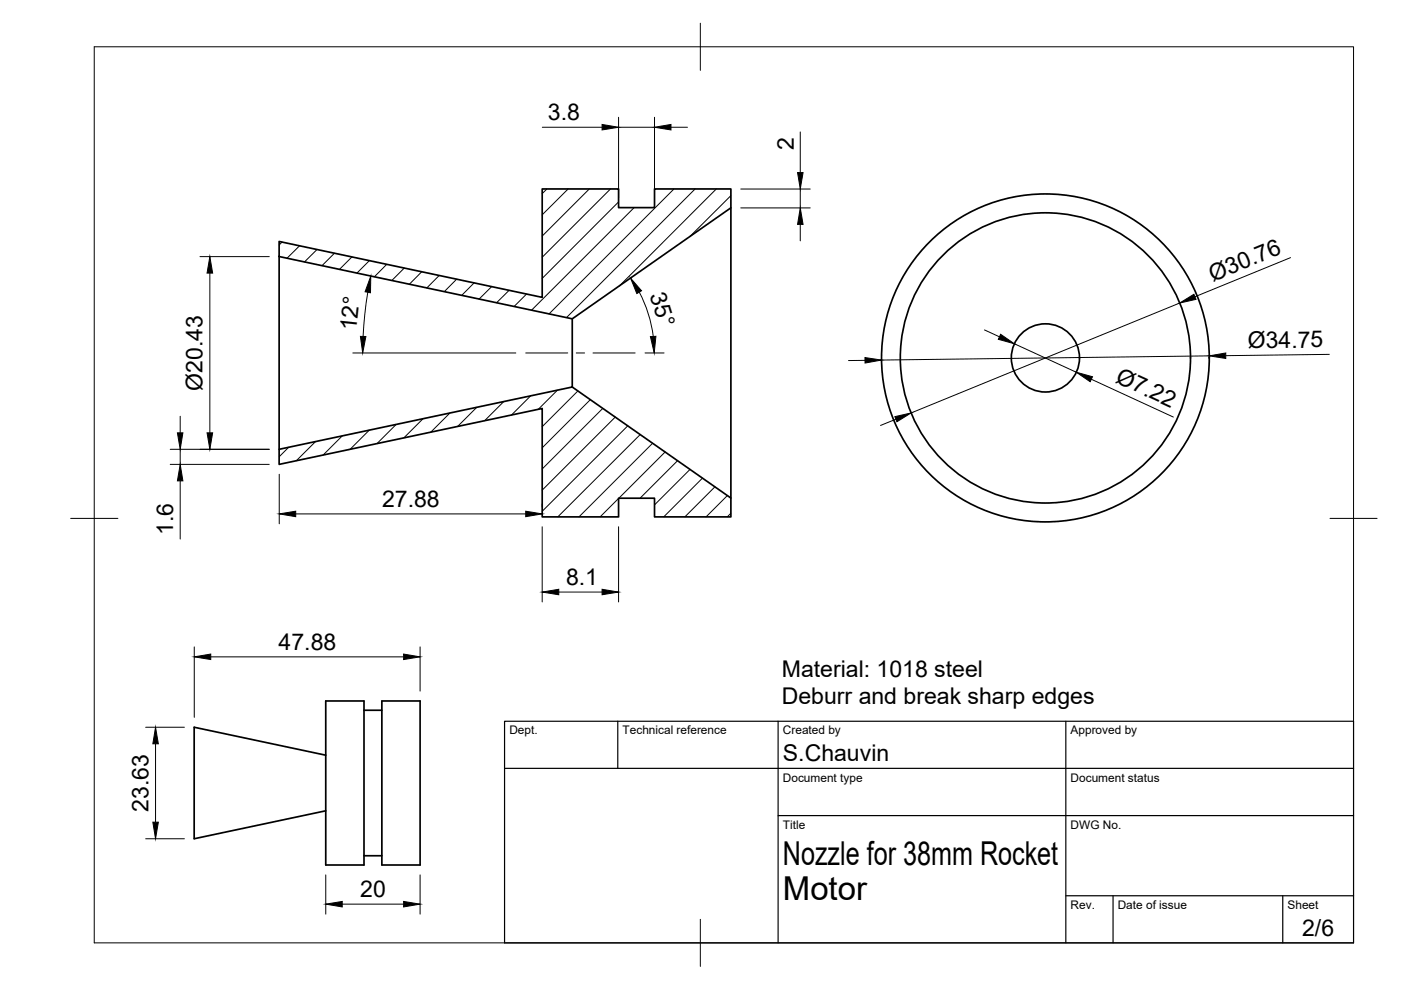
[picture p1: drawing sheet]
<svg xmlns="http://www.w3.org/2000/svg" width="297mm" height="210mm" viewBox="0 0 297 210" stroke-linecap="round" stroke-linejoin="round" font-family="sans-serif">
<!-- layer: Visible -->
<g fill="none" stroke="#000" stroke-width=".36">
<path d="M59.2 51.2l55.8 11.8v-22.9h16.1v3.9h7.7v-3.9h16.2v4l-33.7 23.5-62.1-13.2zM59.2 54.4v40.9M155 44.1v61.5M121.3 67.6v14.5l-62.1 13.2v3.2l55.8-11.9v23h16.1v-4h7.7v4h16.2v-4l-33.7-23.5M69.1 148.6h8.1v34.8h-8.1zM77.2 150.6h3.8M81 148.6h8.1v34.8h-8.1zM69.1 160.1l-27.9-5.9v23.6l27.9-5.9M77.2 181.4h3.8"/>
<circle cx="221.6" cy="75.9" r="34.8"/>
<circle cx="221.6" cy="75.9" r="30.8"/>
<circle cx="221.6" cy="75.9" r="7.2"/>
</g>
<!-- layer: BORDER -->
<path d="M20 9.9h267v190h-267zM148.5 4.9v10M15 109.9h10M282 109.9h10M148.5 194.9v10" fill="none" stroke="#000" stroke-width=".21"/>
<!-- layer: TITLEBLOCK -->
<path d="M107 152.9h180v47h-180zM131 152.9v10M165 152.9v47M226 152.9v47M107 162.9h180M165 172.9h122M226 189.9h61M236 189.9v10M272 189.9v10" fill="none" stroke="#000" stroke-width=".25"/>
<!-- layer: Hatching -->
<g fill="none" stroke="#000" stroke-width=".21">
<path d="M59.8 51.3l-.6 .6M63.5 52.1l-2.6 2.7M67.2 52.9l-2.6 2.6M70.9 53.7l-2.6 2.6M74.6 54.5l-2.6 2.6M78.3 55.3l-2.6 2.6M82 56l-2.6 2.7M85.7 56.8l-2.6 2.7M89.4 57.6l-2.6 2.7M93.1 58.4l-2.6 2.7M96.8 59.2l-2.6 2.6M100.5 60l-2.6 2.6"/>
<path d="M115.9 40.1l-.9 1M120.4 40.1l-5.4 5.4M124.9 40.1l-9.9 10M129.4 40.1l-14.4 14.4M131.1 42.8l-16.1 16.2M134.4 44l-21.7 21.8M142.9 40.1l-26.5 26.5M147.4 40.1l-27.3 27.2M151.8 40.1l-20.5 20.5M155 41.5l-8.7 8.6M104.2 60.8l-2.6 2.6M107.9 61.6l-2.6 2.6"/>
<path d="M111.6 62.3l-2.6 2.7M61.2 94.8l-2 2M66.9 93.6l-4.1 4.1M72.6 92.4l-4.1 4.1M78.3 91.2l-4.1 4.1M84 90l-4.1 4.1M89.7 88.8l-4.1 4.1M95.4 87.6l-4.1 4M101.1 86.4l-4.1 4M106.8 85.1l-4.1 4.1M112.5 83.9l-4.1 4.1M118.2 82.7l-4.1 4.1"/>
<path d="M122.5 82.9l-7.5 7.6M125.2 84.7l-10.2 10.2M127.8 86.6l-12.8 12.8M130.5 88.4l-15.5 15.5M133.1 90.3l-18.1 18.1M135.7 92.1l-17.4 17.5M138.4 94l-15.6 15.6M141 95.8l-9.8 9.8M143.7 97.7l-8 7.9M146.3 99.5l-7.5 7.6M131.1 105.7l-3.8 3.9M148.9 101.4l-8.2 8.2"/>
<path d="M151.6 103.2l-6.4 6.4M154.2 105.1l-4.5 4.5M155 108.8l-.8 .8"/>
</g>
<!-- layer: FD_Dimensions -->
<g fill="none" stroke="#000" stroke-width=".21">
<path d="M115 27h12.7M131.1 24.9v17M131.1 27h7.7M138.8 24.9v17M142.3 27h3.5M169.7 28v8.6M42.4 54.4h14.7M44.5 57.9v33.9M157.1 44.1h14.7M157.1 40.1h14.7M169.7 40.1v4M169.7 47.6v3.5"/>
<path d="M273.6 54.6l-20.3 8.3M74.8 74.8h34.6M78 62l-.7 4.6-.3 4.7M135.5 61.9a27.7 27.7 0 0 1 3 9.4M136.8 74.8h4M183.4 76.4h-3.5M208.7 69.9l3.2 1.5M215.1 72.9l13.1 6M250.1 64.3l-56.9 23.3M256.4 75.5l-69.5 .8M281.8 75.1l-21.9 .3M36.1 95.3h21"/>
<path d="M36.1 98.5h21M38.2 88.3v3.5M38.2 95.3v3.2M189.9 88.9l-3.2 1.3M231.4 80.4l17.4 8M38.2 102v12.3M59.2 100.6v10.5M62.7 109h48.8M115 106.9v.6M115 111.7v15.9M131.1 111.7v15.9M41.2 137.2v14.9"/>
<path d="M44.7 139.3h40.9M89.1 137.2v9.3M118.5 125.5h9.2M30.9 154.2h8.2M33 157.7v16.6M30.9 177.8h8.2M69.1 185.5v8.3M72.6 191.7h13M89.1 185.5v8.3"/>
</g>
<g fill="#000" stroke="#000" stroke-width=".21">
<path d="M127.7 26.4l3.4 .6-3.4 .6zM138.8 27l3.5-.6v1.2zM169.1 36.6h1.2l-.6 3.5zM44.5 54.4l.6 3.5h-1.2zM169.7 44.1l.6 3.5h-1.2zM78.6 58.5l-.1 3.6-1.1-.2zM76.4 71.3h1.2l-.7 3.5zM133.7 59l2.3 2.7-1 .5zM137.9 71.4l1.2-.1-.4 3.5zM183.4 75.8l3.5 .5-3.5 .7zM212.2 70.9l2.9 2-3.4-1zM228.2 78.9l3.4 1-.5 1z"/>
<path d="M250.1 64.3l3-1.9 .5 1.1zM256.4 75.5l3.5-.7v1.2zM37.6 91.8h1.2l-.6 3.5zM43.9 91.8h1.2l-.6 3.5zM189.7 88.3l3.5-.7-3 1.8zM38.2 98.5l.6 3.5h-1.2zM59.2 109l3.5-.6v1.2zM111.5 108.4l3.5 .6-3.5 .6zM41.2 139.3l3.5-.6v1.1zM85.6 138.7l3.5 .6-3.5 .5zM115 125.5l3.5-.6v1.2zM127.7 124.9l3.4 .6-3.4 .6z"/>
<path d="M33 154.2l.6 3.5h-1.2zM32.4 174.3h1.2l-.6 3.5zM69.1 191.7l3.5-.6v1.2zM85.6 191.1l3.5 .6-3.5 .6z"/>
</g>
<!-- layer: Smart Centers -->
<path d="M111.5 74.8h8.9M122.2 74.8h1.8M125.7 74.8h9" fill="none" stroke="#000" stroke-width=".21"/>
<g font-size="7">
<text x="166" y="183.4">Nozzle for 38mm Rocket</text>
<text x="166" y="190.9">Motor</text>
</g>
<g font-size="4.9">
<text x="116.2" y="25.5">3.8</text>
<text x="168.3" y="31.8" transform="rotate(-90 168.3 31.8)">2</text>
<text x="257.1" y="59.7" transform="rotate(-22 257.1 59.7)">Ø30.76</text>
<text x="137.7" y="62.6" transform="rotate(72 137.7 62.6)">35°</text>
<text x="75.5" y="70.2" transform="rotate(-84 75.5 70.2)">12°</text>
<text x="264.6" y="73.8" transform="rotate(-1 264.6 73.8)">Ø34.75</text>
<text x="42.9" y="82.8" transform="rotate(-90 42.9 82.8)">Ø20.43</text>
<text x="236.3" y="81" transform="rotate(25 236.3 81)">Ø7.22</text>
<text x="81" y="107.5">27.88</text>
<text x="36.7" y="113.4" transform="rotate(-90 36.7 113.4)">1.6</text>
<text x="120" y="124.1">8.1</text>
<text x="59.1" y="137.8">47.88</text>
<text x="165.8" y="143.5">Material: 1018 steel</text>
<text x="165.8" y="149.3">Deburr and break sharp edges</text>
<text x="166" y="161.4">S.Chauvin</text>
<text x="31.5" y="172.1" transform="rotate(-90 31.5 172.1)">23.63</text>
<text x="76.4" y="190.2">20</text>
<text x="276.1" y="198.6">2/6</text>
</g>
<g font-size="2.5">
<text x="108" y="155.7">Dept.</text>
<text x="132" y="155.7">Technical reference</text>
<text x="166" y="155.7">Created by</text>
<text x="227" y="155.7">Approved by</text>
<text x="166" y="165.7">Document type</text>
<text x="227" y="165.7">Document status</text>
<text x="166" y="175.7">Title</text>
<text x="227" y="175.7">DWG No.</text>
<text x="227" y="192.7">Rev.</text>
<text x="237" y="192.7">Date of issue</text>
<text x="273" y="192.7">Sheet</text>
</g>
</svg>
